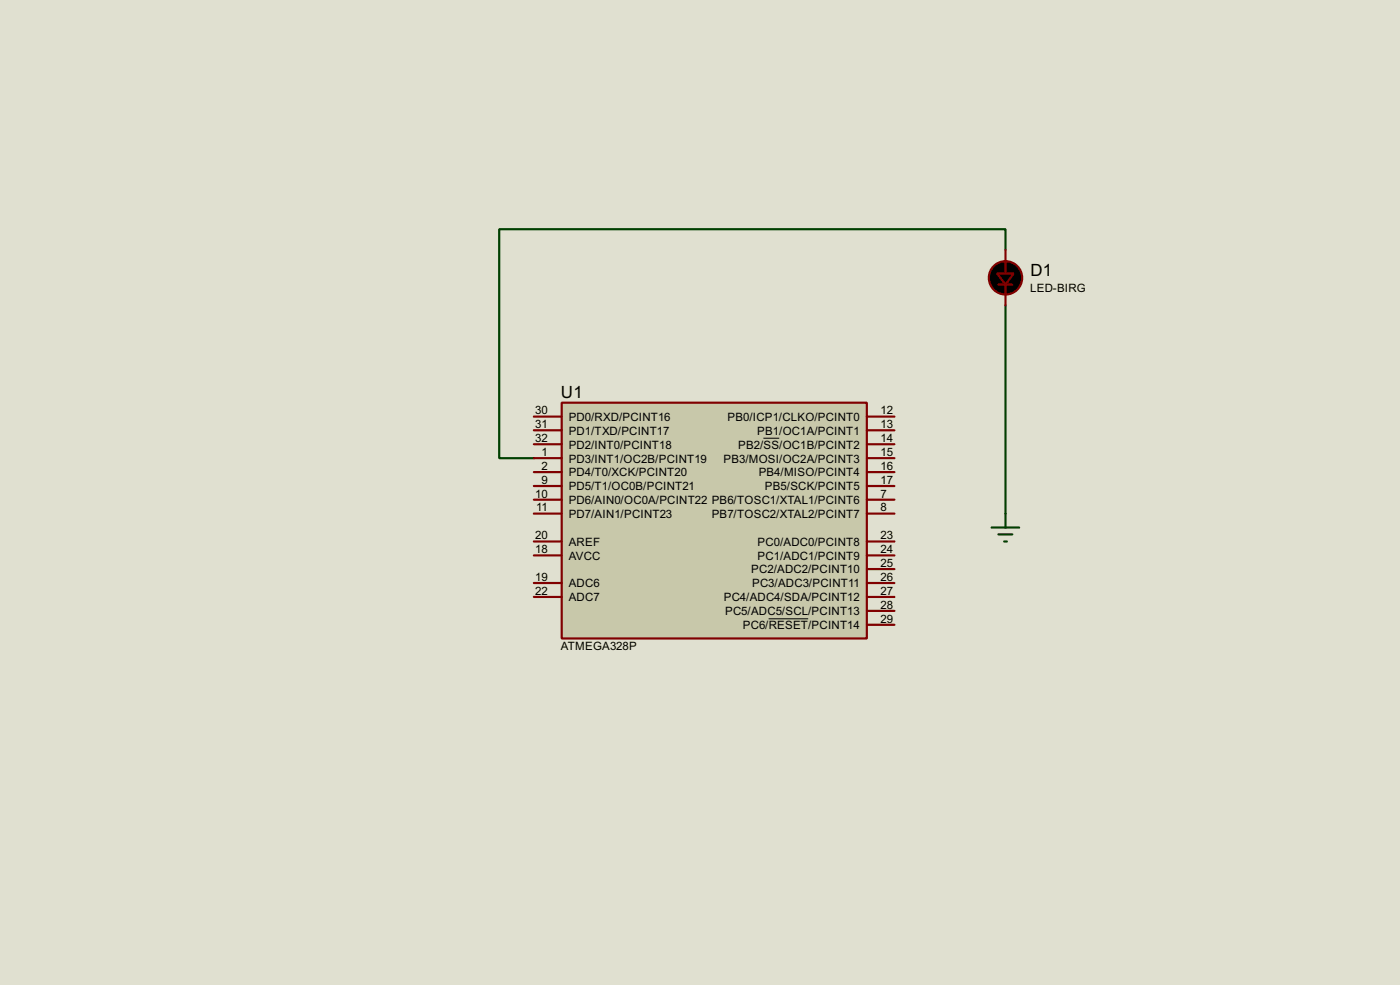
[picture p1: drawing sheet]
<svg xmlns="http://www.w3.org/2000/svg" width="256mm" height="180mm" viewBox="0 0 256 180" stroke-linecap="round" stroke-linejoin="round" font-family="sans-serif">
<path d="M0 0h256.5v180.3h-256.5z" fill="#e0e0d0"/>
<path d="M184.2 45.8v-3.8h-92.7v41.9h6.3M184.2 55.9v38.1" fill="none" stroke="#004000" stroke-width=".4"/>
<path d="M102.9 73.7h55.9v43.2h-55.9z" fill="#c8c8aa" stroke="#800000" stroke-width=".4"/>
<g fill="none" stroke="#800000" stroke-width=".4">
<path d="M182.9 52.1h2.6M184.2 45.8v4.3M184.2 52.1v3.8M97.8 76.3h5.1M97.8 78.8h5.1M158.8 76.3h5.1M158.8 78.8h5.1M97.8 83.9h5.1M97.8 81.3h5.1M97.8 91.5h5.1M97.8 89h5.1M97.8 86.4h5.1"/>
<path d="M97.8 94h5.1M97.8 99.1h5.1M158.8 83.9h5.1M158.8 81.3h5.1M158.8 91.5h5.1M158.8 89h5.1M158.8 86.4h5.1M158.8 94h5.1M158.8 99.1h5.1M97.8 109.3h5.1M97.8 106.7h5.1M97.8 101.7h5.1"/>
<path d="M158.8 114.4h5.1M158.8 111.8h5.1M158.8 109.3h5.1M158.8 106.7h5.1M158.8 104.2h5.1M158.8 101.7h5.1"/>
</g>
<path d="M139.9 80.2h2.9M140.8 113.3h7.3" fill="none" stroke="#000" stroke-width=".18"/>
<g fill="#000" stroke="#800000" stroke-width=".4">
<path d="M182.7 50.1h3l-1.5 2z"/>
<circle cx="184.2" cy="50.9" r="3.1"/>
</g>
<path d="M181.7 96.6h5M182.9 97.8h2.6M184 99.1h.5M184.2 94v2.6" fill="none" stroke="#004000" stroke-width=".4"/>
<g font-size="3.5">
<text x="188.8" y="50.5">D1</text>
<text x="102.8" y="72.9">U1</text>
</g>
<g font-size="2.4">
<text x="188.7" y="53.4">LED-BIRG</text>
<text x="98.1" y="75.8">30</text>
<text x="104.2" y="77.1">PD0/RXD/PCINT16</text>
<text x="133.3" y="77.1">PB0/ICP1/CLKO/PCINT0</text>
<text x="161.3" y="75.8">12</text>
<text x="98.1" y="80.9">32</text>
<text x="98.1" y="78.3">31</text>
<text x="99.2" y="83.5">1</text>
<text x="104.2" y="82.1">PD2/INT0/PCINT18</text>
<text x="104.2" y="79.6">PD1/TXD/PCINT17</text>
<text x="135.2" y="82.1">PB2/SS/OC1B/PCINT2</text>
<text x="138.7" y="79.6">PB1/OC1A/PCINT1</text>
<text x="161.3" y="78.3">13</text>
<text x="161.3" y="83.5">15</text>
<text x="161.3" y="80.9">14</text>
<text x="99.2" y="88.5">9</text>
<text x="99.2" y="86">2</text>
<text x="104.2" y="89.8">PD5/T1/OC0B/PCINT21</text>
<text x="104.2" y="87.2">PD4/T0/XCK/PCINT20</text>
<text x="104.2" y="84.7">PD3/INT1/OC2B/PCINT19</text>
<text x="132.5" y="84.7">PB3/MOSI/OC2A/PCINT3</text>
<text x="139" y="87.2">PB4/MISO/PCINT4</text>
<text x="140.1" y="89.8">PB5/SCK/PCINT5</text>
<text x="161.3" y="86">16</text>
<text x="161.3" y="88.5">17</text>
<text x="98.1" y="91.1">10</text>
<text x="98.2" y="93.6">11</text>
<text x="104.2" y="92.3">PD6/AIN0/OC0A/PCINT22 PB6/TOSC1/XTAL1/PCINT6</text>
<text x="104.2" y="94.8">PD7/AIN1/PCINT23</text>
<text x="130.4" y="94.8">PB7/TOSC2/XTAL2/PCINT7</text>
<text x="161.3" y="93.6">8</text>
<text x="161.3" y="91.1">7</text>
<text x="98.1" y="101.2">18</text>
<text x="98.1" y="98.7">20</text>
<text x="104.2" y="99.9">AREF</text>
<text x="138.8" y="99.9">PC0/ADC0/PCINT8</text>
<text x="161.3" y="101.2">24</text>
<text x="161.3" y="98.7">23</text>
<text x="98.1" y="106.3">19</text>
<text x="104.2" y="102.5">AVCC</text>
<text x="104.2" y="107.5">ADC6</text>
<text x="137.6" y="105">PC2/ADC2/PCINT10</text>
<text x="137.8" y="107.5">PC3/ADC3/PCINT11</text>
<text x="138.8" y="102.5">PC1/ADC1/PCINT9</text>
<text x="161.3" y="106.3">26</text>
<text x="161.3" y="103.8">25</text>
<text x="98.1" y="108.9">22</text>
<text x="104.2" y="110.1">ADC7</text>
<text x="132.6" y="110.1">PC4/ADC4/SDA/PCINT12</text>
<text x="132.8" y="112.6">PC5/ADC5/SCL/PCINT13</text>
<text x="161.3" y="114">29</text>
<text x="161.3" y="111.4">28</text>
<text x="161.3" y="108.9">27</text>
<text x="102.7" y="119.1">ATMEGA328P</text>
<text x="136.1" y="115.2">PC6/RESET/PCINT14</text>
</g>
</svg>
